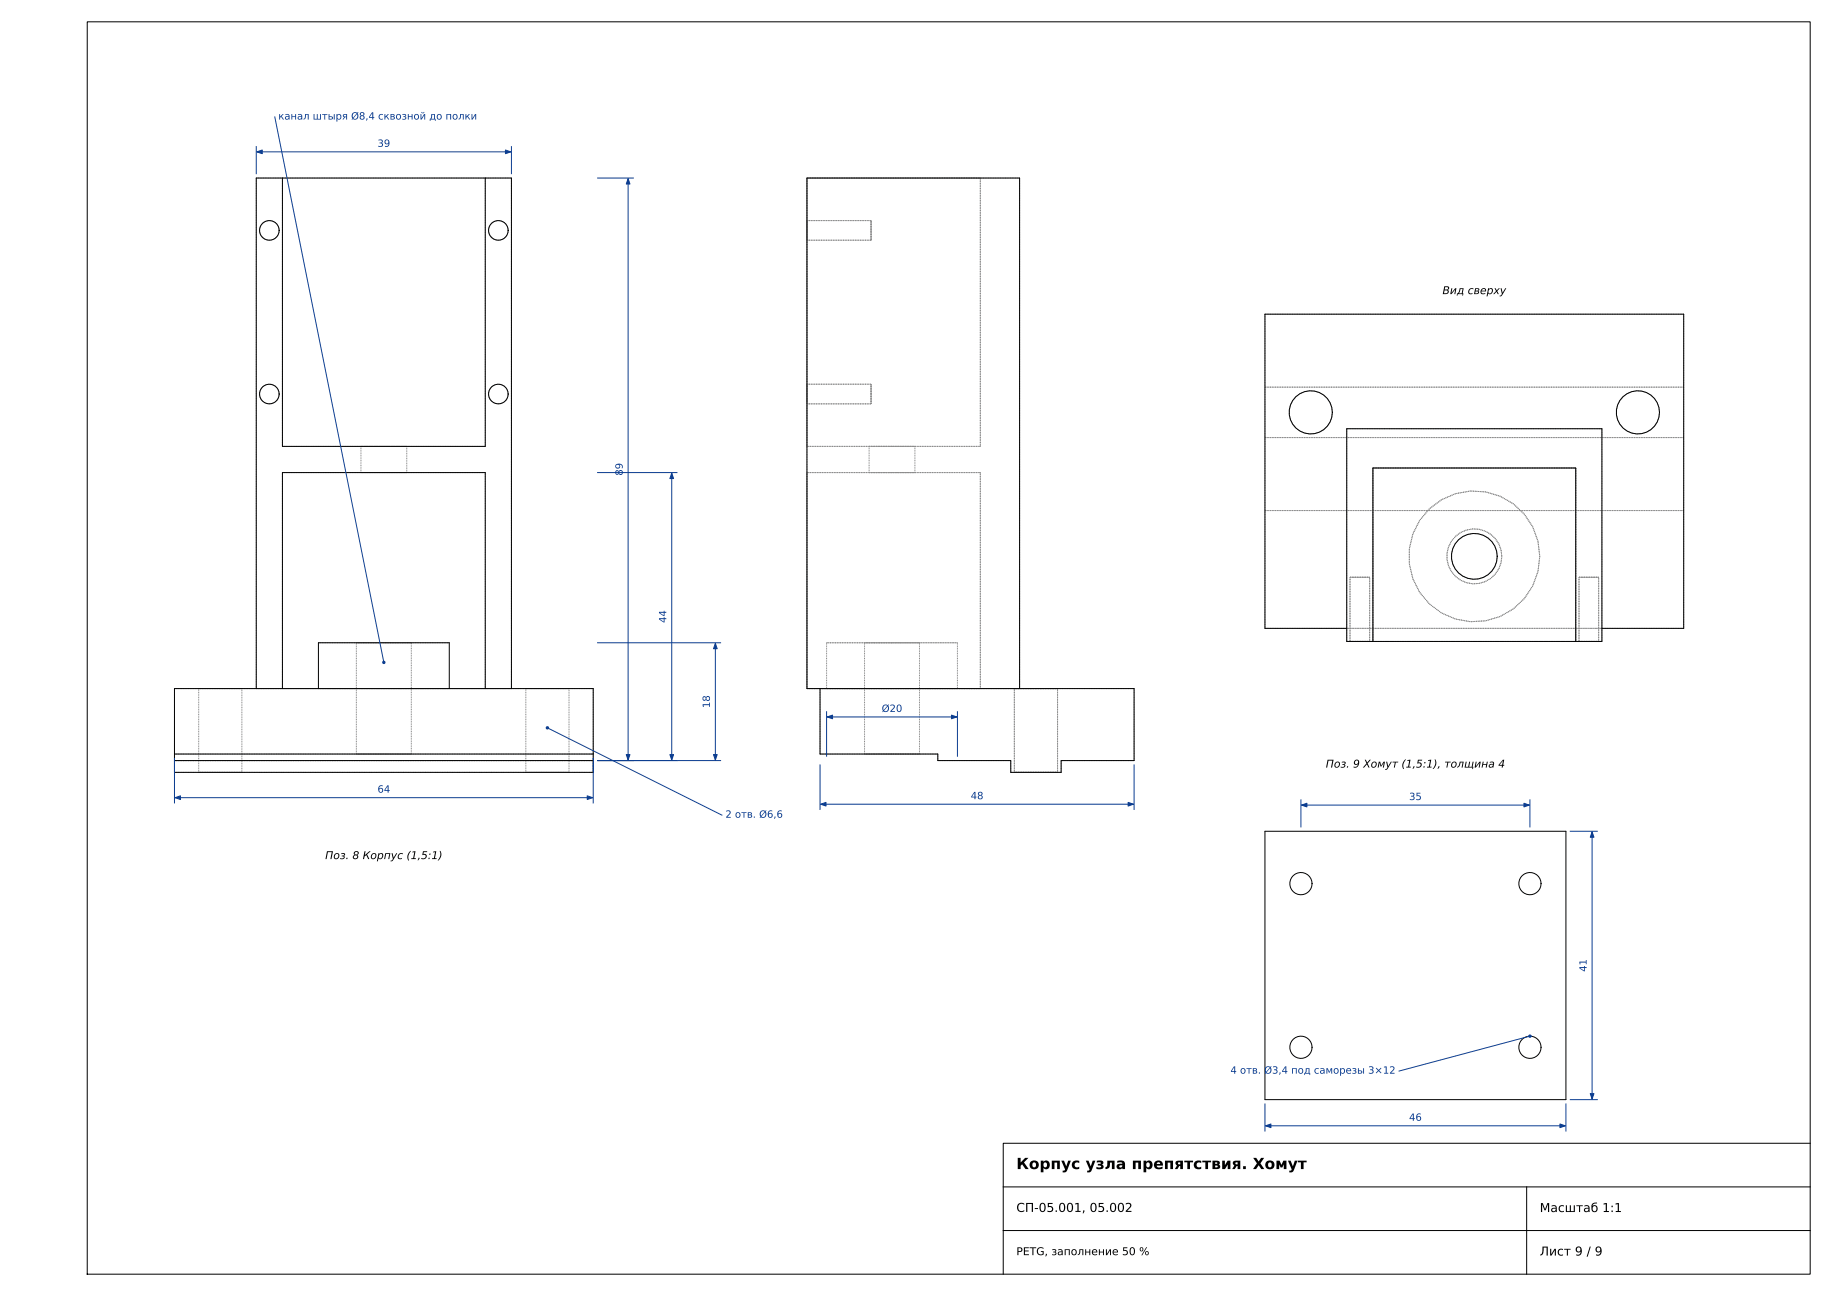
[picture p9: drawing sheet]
<svg xmlns="http://www.w3.org/2000/svg" width="420mm" height="297mm" viewBox="0 0 420 297" stroke-linecap="round" stroke-linejoin="round" font-family="sans-serif">
<g fill="none" stroke="#000" stroke-width=".23">
<path d="M20 5h395v287h-395zM64.7 40.8v61.5h46.6v-61.5M308.7 98.3h58.6v48.7h-58.6zM40 157.8h96v19.2h-96zM58.7 157.8v-117h58.6v117M64.7 157.8v-49.5h46.6v49.5M73 157.8v-10.5h30v10.5M188 157.8v15h27v1.5h16.7v2.7h11.6v-2.7h16.7v-16.5h-75v-117h48.8v117M308.7 144h-18.7v-72h96v72h-18.7M314.7 147v-39.8h46.5v39.8M40 172.8h96M40 174.3h96"/>
<path d="M290 190.5h69v61.5h-69zM230 272h185M350 272v20M415 262h-185v30M230 282h185"/>
<circle cx="61.8" cy="52.8" r="2.25"/>
<circle cx="114.2" cy="52.8" r="2.25"/>
<circle cx="61.8" cy="90.3" r="2.25"/>
<circle cx="114.2" cy="90.3" r="2.25"/>
<circle cx="300.5" cy="94.5" r="4.9"/>
<circle cx="375.5" cy="94.5" r="4.9"/>
<circle cx="338" cy="127.5" r="5.2"/>
<circle cx="298.3" cy="202.5" r="2.55"/>
<circle cx="350.7" cy="202.5" r="2.55"/>
<circle cx="298.3" cy="240" r="2.55"/>
<circle cx="350.7" cy="240" r="2.55"/>
</g>
<g fill="none" stroke="#8a8a8a" stroke-width=".23" stroke-dasharray=".2 .2" stroke-linecap="butt">
<path d="M58.7 40.8h58.6M64 52.8a2.25 2.25 0 0 0-3.2-2 2.25 2.25 0 0 0-.5 3.8 2.25 2.25 0 0 0 3.6-1.3l.1-.5M116.5 52.8a2.25 2.25 0 0 0-3.2-2 2.25 2.25 0 0 0-.5 3.8 2.25 2.25 0 0 0 3.6-1.3l.1-.5M185 40.8h48.8M185 52.8v-2.3M185 50.5v4.5M185 55v-2.2M199.7 52.8v-2.3M199.7 50.5v4.5M199.7 55v-2.2M199.7 50.5h-14.7M199.7 55h-14.7"/>
<path d="M224.7 40.8h-39.7M290 72v16.7M290 72h96M386 72v16.7M64 90.3a2.25 2.25 0 0 0-3.2-2 2.25 2.25 0 0 0-.5 3.8 2.25 2.25 0 0 0 3.6-1.3l.1-.5M116.5 90.3a2.25 2.25 0 0 0-3.2-2 2.25 2.25 0 0 0-.5 3.8 2.25 2.25 0 0 0 3.6-1.3l.1-.5M185 90.3v-2.2M185 88.1v4.4M185 92.5v-2.2M199.7 90.3v-2.2M199.7 88.1v4.4M199.7 92.5v-2.2"/>
<path d="M199.7 88.1h-14.7M199.7 92.5h-14.7M290 88.7v11.6M290 88.7h96M305.5 94.5a5 5 0 0 1-7.1 4.5 5 5 0 0 1-1-8.4 5 5 0 0 1 7.9 2.8l.2 1.1M308.7 98.3h58.6M367.3 98.3v45.7M380.4 94.5a5 5 0 0 1-7 4.5 5 5 0 0 1-1-8.4 5 5 0 0 1 7.9 2.8l.1 1.1M386 88.7v11.6M64.7 108.3h46.6M64.7 102.3v-61.5M64.7 102.3h46.6"/>
<path d="M82.7 102.3h10.6M82.7 108.3h10.6M82.7 102.3v6M93.3 102.3h-10.6M93.3 108.3h-10.6M93.3 108.3v-6M111.3 102.3v-61.5M185 102.3v-61.5M199.3 102.3h10.5M199.3 108.3h10.5M199.3 102.3v6M204.5 102.3h-5.2"/>
<path d="M204.5 108.3h-5.2M209.8 102.3h-5.3M209.8 108.3h-5.3M209.8 102.3v6M224.7 108.3h-39.7M224.7 102.3h-39.7M224.7 102.3v-61.5M290 117v27M290 100.3v16.7M290 117h96M290 100.3h96M314.7 107.2v36.8"/>
<path d="M314.7 107.2h46.5M314.7 107.2v39.8M361.2 107.2v36.8M361.2 107.2v39.8M386 117v27M386 100.3v16.7M309.5 132.3h4.5M309.5 132.3v14.7M314 132.3h-4.5M343.3 127.5a5.3 5.3 0 0 1-7.6 4.7 5.3 5.3 0 0 1-1-8.8 5.3 5.3 0 0 1 8.4 2.9l.2 1.2M344.3 127.5a6.3 6.3 0 0 1-9 5.7 6.3 6.3 0 0 1-1.3-10.6 6.3 6.3 0 0 1 10.1 3.4l.2 1.5M353 127.5a15 15 0 0 1-21.5 13.5 15 15 0 0 1-2.9-25.2 15 15 0 0 1 24 8.2l.4 3.5"/>
<path d="M362 132.3h4.5M362 132.3v14.7M366.5 132.3h-4.5M40 157.8v16.5M40 157.8h96M45.5 157.8h10M45.5 157.8v19.2M55.5 157.8h-10M58.7 157.8h58.6M58.7 157.8h6M58.7 157.8v-117M64.7 157.8h46.6"/>
<path d="M64.7 157.8v-49.5M73 157.8h30M73 147.3h30M81.7 147.3h12.6M81.7 147.3v25.5M94.3 147.3h-12.6M103 157.8h-30M111.3 157.8h6M111.3 157.8v-49.5M117.3 157.8v-117M120.5 157.8h10M120.5 157.8v19.2"/>
<path d="M130.5 157.8h-10M136 157.8v16.5M185 157.8v-117M185 157.8v-49.5M188 157.8h45.8M188 157.8h-3M189.5 157.8h30M189.5 147.3h30M189.5 147.3v10.5M198.2 147.3h12.6M198.2 147.3v25.5M204.5 147.3h-6.3"/>
<path d="M204.5 157.8h-15M204.5 147.3h-15M210.8 147.3h-6.3M210.8 147.3v25.5M219.5 157.8h-15M219.5 147.3h-15M219.5 147.3v10.5M224.7 157.8h-36.7M224.7 157.8v-49.5M232.5 157.8h9.9M232.5 157.8v19.2M233.8 157.8h-45.8"/>
<path d="M233.8 157.8v-117M237.5 157.8h-5M242.4 157.8h-4.9M242.4 157.8v19.2M260 157.8v16.5M260 157.8h-72M290 144h96M308.7 144v-45.7M308.7 144h6M308.7 144v3M308.7 147h6M309.5 147h4.5"/>
<path d="M314 147h-4.5M314 147v-14.7M314.7 144h46.5M314.7 144v3M314.7 147h46.5M361.2 144h6.1M361.2 147h6.1M361.2 144v3M362 147h4.5M366.5 147h-4.5M366.5 147v-14.7M367.3 144v3"/>
<path d="M40 177v-2.7M40 172.8h96M40 174.3h96M40 177h96M45.5 177h10M55.5 177h-10M55.5 177v-19.2M81.7 172.8h12.6M94.3 172.8h-12.6M94.3 172.8v-25.5M120.5 177h10M130.5 177h-10"/>
<path d="M130.5 177v-19.2M136 177v-2.7M188 172.8v-15M198.2 172.8h12.6M204.5 172.8h-6.3M210.8 172.8h-6.3M215 172.8h-27M215 174.3v-1.5M231.7 174.3h-16.7M231.7 177v-2.7M232.5 177h9.9M237.5 177h-5"/>
<path d="M242.4 177h-4.9M243.3 177h-11.6M243.3 177v-2.7M260 174.3h-16.7"/>
</g>
<g fill="none" stroke="#0b3d91" stroke-width=".23">
<path d="M58.7 33.6v6.2M58.9 34.8h58.2M63 26.8l25 125M117.3 33.6v6.2M137 40.8h8.2M144 40.9v133.3M137 108.3h18.2M154 108.4v65.8M137 147.3h28.2M164 147.4v26.8M40 173.8v10.2M125.5 166.8l40 20"/>
<path d="M136 173.8v10.2M137 174.3h28.2M188 175.3v10.2M189.5 163.1v10.2M189.6 164.3h29.8M219.5 163.1v10.2M260 175.3v10.2M40.1 182.8h95.8M188.1 184.3h71.8M298.2 183.3v6.2M298.4 184.5h52.2M350.7 183.3v6.2"/>
<path d="M360 190.5h6.2M365 190.6v61.3M350.7 237.5l-30 8M290 253v6.2M290.1 258h68.8M359 253v6.2M360 252h6.2"/>
</g>
<g fill="#0b3d91" stroke="#0b3d91" stroke-width=".23">
<path d="M134.6 182.4l1.3 .4-1.3 .4z"/>
<path d="M40.1 182.8l1.3-.4v.8z"/>
<path d="M115.9 34.4l1.2 .4-1.2 .4z"/>
<path d="M58.9 34.8l1.2-.4v.8z"/>
<path d="M144 40.9l.4 1.3h-.8z"/>
<path d="M143.6 172.9h.8l-.4 1.3z"/>
<path d="M154 108.4l.4 1.3h-.8z"/>
<path d="M153.6 172.9h.8l-.4 1.3z"/>
<path d="M164 147.4l.4 1.3h-.8z"/>
<path d="M163.6 172.9h.8l-.4 1.3z"/>
<path d="M188.1 184.3l1.3-.4v.8z"/>
<path d="M258.6 183.9l1.3 .4-1.3 .4z"/>
<path d="M189.6 164.3l1.3-.4v.8z"/>
<path d="M218.1 163.9l1.3 .4-1.3 .4z"/>
<path d="M357.6 257.6l1.3 .4-1.3 .4z"/>
<path d="M290.1 258l1.3-.4v.8z"/>
<path d="M365 190.6l.4 1.3h-.8z"/>
<path d="M364.6 250.6h.8l-.4 1.3z"/>
<path d="M349.4 184.1l1.2 .4-1.2 .4z"/>
<path d="M298.4 184.5l1.2-.4v.8z"/>
</g>
<g fill="#0b3d91" stroke="#0b3d91" stroke-width=".35">
<circle cx="88" cy="151.8" r=".21"/>
<circle cx="125.5" cy="166.8" r=".21"/>
<circle cx="350.8" cy="237.4" r=".21"/>
</g>
<text font-size="3.5" x="233" y="267.9">Корпус узла препятствия. Хомут</text>
<g font-size="2.8">
<text x="233" y="277.7">СП-05.001, 05.002</text>
<text x="353" y="277.8">Масштаб 1:1</text>
<text x="353" y="287.7">Лист 9 / 9</text>
</g>
<g font-size="2.5">
<text x="330.7" y="67.4">Вид сверху</text>
<text x="303.9" y="175.9">Поз. 9 Хомут (1,5:1), толщина 4</text>
<text x="74.6" y="196.9">Поз. 8 Корпус (1,5:1)</text>
<text x="233" y="287.6">PETG, заполнение 50 %</text>
</g>
<g font-size="2.3" fill="#0b3d91">
<text x="63.8" y="27.4">канал штыря Ø8,4 сквозной до полки</text>
<text x="86.5" y="33.6">39</text>
<text x="142.7" y="109" transform="rotate(-90 142.7 109)">89</text>
<text x="152.7" y="142.8" transform="rotate(-90 152.7 142.8)">44</text>
<text x="162.7" y="162.3" transform="rotate(-90 162.7 162.3)">18</text>
<text x="202.1" y="163.1">Ø20</text>
<text x="86.5" y="181.6">64</text>
<text x="222.5" y="183.1">48</text>
<text x="323" y="183.3">35</text>
<text x="166.3" y="187.4">2 отв. Ø6,6</text>
<text x="363.7" y="222.7" transform="rotate(-90 363.7 222.7)">41</text>
<text x="282.1" y="246">4 отв. Ø3,4 под саморезы 3×12</text>
<text x="323" y="256.8">46</text>
</g>
</svg>
